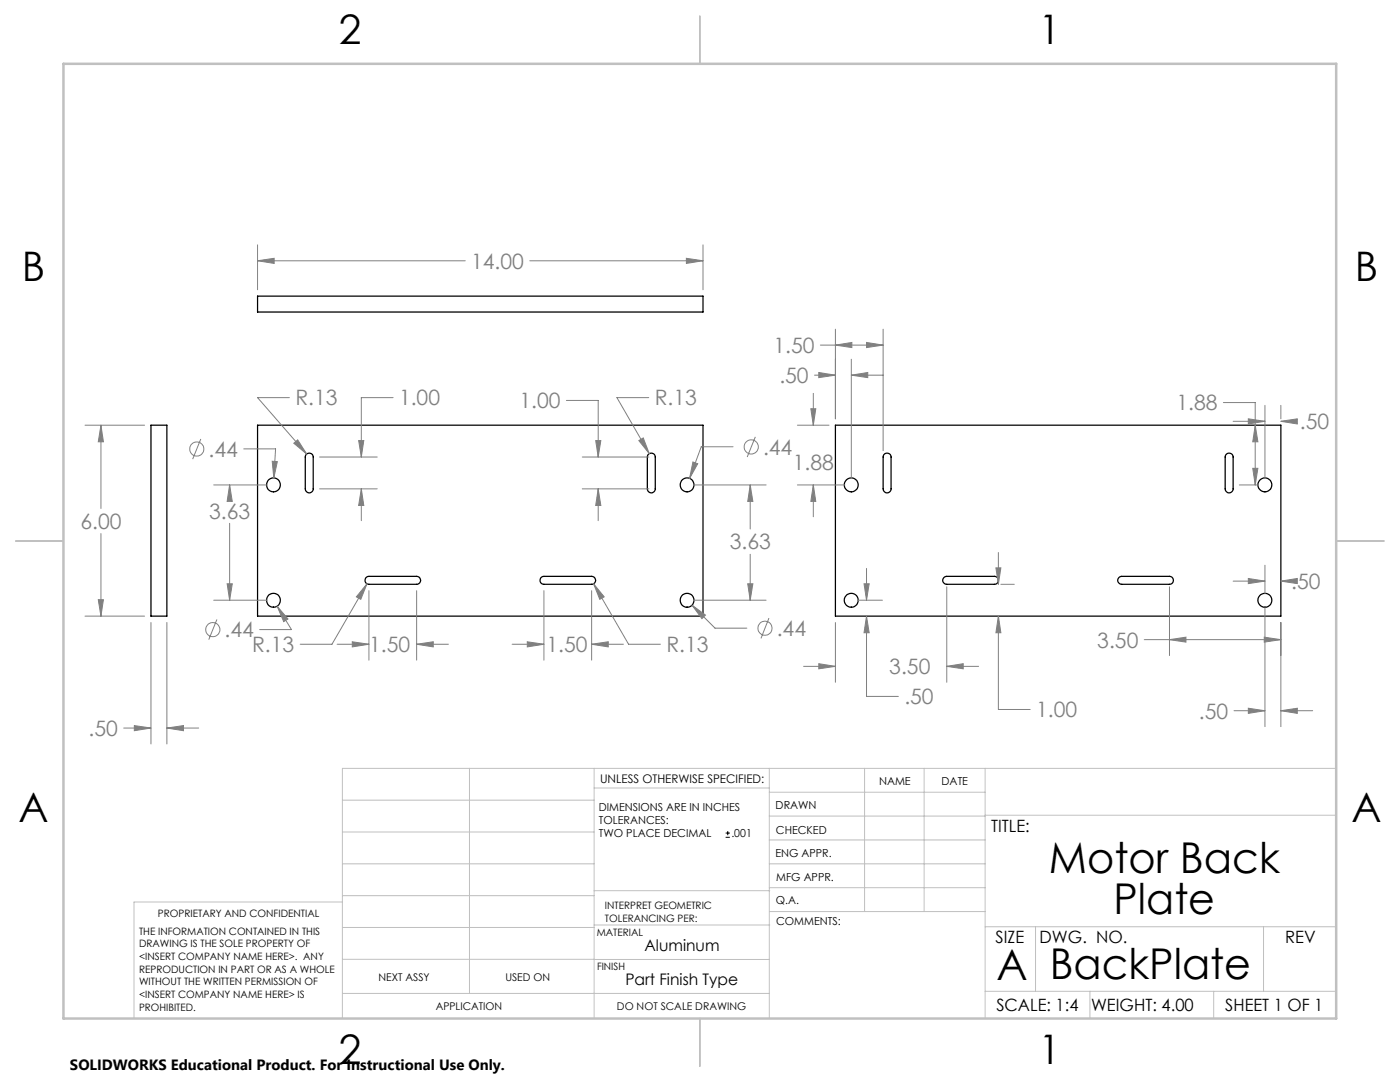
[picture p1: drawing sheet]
<svg xmlns="http://www.w3.org/2000/svg" width="279mm" height="216mm" viewBox="0 0 279 216" stroke-linecap="round" stroke-linejoin="round" font-family="sans-serif">
<g fill="none" stroke="#000" stroke-width=".25">
<path d="M51.4 59.1h88.9v3.2h-88.9zM30.1 84.8h3.2v38.1h-3.2zM51.4 84.8h88.9v38.1h-88.9zM61.1 90.7a.81 .81 0 0 1 .9-.2 .81 .81 0 0 1 .5 .7v6.3a.79 .79 0 0 1-.8 .9 .79 .79 0 0 1-.8-.9v-6.3zM129.5 90.6l.5-.2a.76 .76 0 0 1 .8 .8v6.3a.79 .79 0 0 1-.8 .9 .79 .79 0 0 1-.8-.9v-6.3zM166.7 84.8h88.9v38.1h-88.9zM176.4 90.7a.81 .81 0 0 1 .9-.2 .81 .81 0 0 1 .5 .7v6.3a.79 .79 0 0 1-.8 .9 .79 .79 0 0 1-.8-.9v-6.3zM244.8 90.6l.5-.2a.76 .76 0 0 1 .8 .8v6.3a.79 .79 0 0 1-.8 .9 .79 .79 0 0 1-.8-.9v-6.3zM73 115.3l.6-.3h9.5a.79 .79 0 0 1 .9 .8 .79 .79 0 0 1-.9 .8h-9.5a.79 .79 0 0 1-.7-.4 .79 .79 0 0 1 .1-.9zM107.9 115.3l.6-.3h9.6a.79 .79 0 0 1 .8 .8 .79 .79 0 0 1-.8 .8h-9.6a.79 .79 0 0 1-.7-.4 .79 .79 0 0 1 .1-.9zM188.3 115.3l.6-.3h9.6a.79 .79 0 0 1 .7 .8 .79 .79 0 0 1-.7 .8h-9.6l-.4-.1a.74 .74 0 0 1-.2-1.2zM223.2 115.3l.7-.3h9.5a.79 .79 0 0 1 .8 .8 .79 .79 0 0 1-.8 .8h-9.5l-.5-.1a.74 .74 0 0 1-.2-1.2z"/>
<circle cx="54.6" cy="96.8" r="1.39"/>
<circle cx="137.1" cy="96.8" r="1.39"/>
<circle cx="169.9" cy="96.8" r="1.39"/>
<circle cx="252.4" cy="96.8" r="1.39"/>
<circle cx="54.6" cy="119.8" r="1.38"/>
<circle cx="137.1" cy="119.8" r="1.38"/>
<circle cx="169.9" cy="119.8" r="1.38"/>
<circle cx="252.4" cy="119.8" r="1.38"/>
</g>
<g fill="none" stroke="#808080" stroke-width=".2">
<path d="M51.4 52l3.3-.5v1.1zM51.4 48.9v8.9M51.4 52h41.5M105.7 52h34.6M137 51.5l3.3 .5-3.3 .6zM140.3 48.9v8.9M57.7 79.3h-6.3l9.8 11.3M78.5 79.3h-6.4v11.9M113 79.9h6.4v11.3M129.5 79.3h-6.4l6.5 11.2M162.3 78.5v6.3M162.6 74.9h4.1"/>
<path d="M163.4 74.3l3.3 .6-3.3 .5zM163.7 68.9h12.5M166.7 68.9l3.3-.6v1.1zM166.7 65.7v17.9M169.9 74.9l3.3-.6v1.1zM169.9 71.7v23.8M169.9 74.9h6.3M172.9 68.3l3.3 .6-3.3 .5zM176.2 65.7v24.2M17 84.8h11.9M20.1 84.8l.5 3.4h-1zM20.1 84.8v16.7"/>
<path d="M40.1 87.6l-1.6 4M42.7 96.8h10.6M45.8 96.8l.6 3.2h-1.1zM45.8 96.8v2.6M48.6 89.6h6.4l-.4 5.8M54.3 92l1.1 .1-.8 3.3zM58.6 88.4l.8-.6 1.8 2.8zM63.8 97.5h11.5M63.8 91.2h11.5M71.6 87.9h1l-.5 3.3zM72.1 97.5l.5 3.4h-1zM72.1 97.5v6.4"/>
<path d="M116.2 97.5h13.3M116.2 91.2h13.3M118.9 87.9h1l-.5 3.3zM119.4 97.5l.5 3.4h-1zM119.4 97.5v6.4M127.5 87.9l.9-.5 1.2 3.1zM138.3 92.2l.9 .3-1.6 3zM138.4 96.8h14.5M146.3 89.1h-6.4l-2.3 6.4M149.7 96.8l.5 3.2h-1zM149.7 96.8v8.8M150.7 87.2l-1.6 4"/>
<path d="M159.1 96.8h9.5M159.1 84.8h6.4M161.8 81.6h1l-.5 3.2zM162.3 96.8l.5 3.2h-1zM162.3 96.8v6.3M244.2 80.3h6.3v16.5M246.1 84.1h6.3M247.3 96.8h3.9M249.1 83.6l3.3 .5-3.3 .5zM250 93.5h1l-.5 3.3zM250.5 84.8l.5 3.4h-1zM252.4 80.9v14.6"/>
<path d="M255.6 84.1l3.3-.5v1zM255.6 80.9v2.7M255.6 84.1h2.6M19.6 119.7h1l-.5 3.2zM20.1 106.5v16.4M42.7 119.8h10.6M45.3 116.5h1.1l-.6 3.3zM45.8 104.4v15.4M73.2 116.5l-1.2 3.1-.9-.5zM73.2 116.5l-6.9 12.1h-6.4M73.6 117.9v13.8M83.1 117.9v13.8"/>
<path d="M108.5 117.9v13.8M118.1 117.9v13.8M118.5 116.5l2.1 2.6-.9 .5zM118.5 116.5l6.9 12.1h6.4M138.4 119.8h14.5M149.2 116.5h1l-.5 3.3zM149.7 110.6v9.2M171.2 119.8h4.9M172.4 116.5h1.1l-.6 3.3zM172.9 113.4v6.4M188.9 117.1v19M198.8 113.3h.9l-.5 3.3z"/>
<path d="M199.2 110.2v6.4M199.7 116.6h2.7M233.4 117.1v13.7M246.1 116h6.3M249.1 115.4l3.3 .6-3.3 .5zM252.4 112.8v5.7M255.6 116l3.3-.6v1.1zM255.6 116h.9M17 122.9h11.9M30.1 124.2v24.2M33.3 124.2v24.2M43.3 123.6l-1.6 4"/>
<path d="M55.3 121l2.2 2.5-.9 .5zM55.3 121l2.9 4.6h-6.4M67.3 128.6h6.3M70.3 128.1l3.3 .5-3.3 .5zM83.1 128.6l3.4-.5v1zM83.1 128.6h6.4M102.2 128.6h6.3M105.2 128.1l3.3 .5-3.3 .5zM118.1 128.6l3.3-.5v1zM118.1 128.6h6.3M138.1 120.8l2.7 1.9-.7 .7zM138.1 120.8l4.6 4.5h6.3"/>
<path d="M153.5 123.3l-1.6 4.1M160.4 133h6.3M163.4 132.4l3.3 .6-3.3 .5zM166.7 124.2v11.9M172.9 122.9l.6 3.4h-1.1zM172.9 122.9v16.1h6.4M188.9 133l3.3-.6v1.1zM188.9 133h6.4M199.2 122.9l.5 3.4h-.9zM199.2 122.9v18.7h6.4M228.4 127.6h27.2M233.4 127.6l3.3-.5v1z"/>
<path d="M252.3 127.1l3.3 .5-3.3 .5zM252.4 121v24M255.6 124.2v20.8M24.7 145.3h5.4M26.8 144.8l3.3 .5-3.3 .5zM33.3 145.3l3.3-.5v1zM33.3 145.3h6.4M246.3 141.8h6.1M249.1 141.3l3.3 .5-3.3 .5zM255.6 141.8l3.3-.5v1zM255.6 141.8h6.4"/>
<circle cx="39.3" cy="89.6" r="1.42"/>
<circle cx="149.9" cy="89.2" r="1.42"/>
<circle cx="42.5" cy="125.6" r="1.41"/>
<circle cx="152.7" cy="125.4" r="1.41"/>
</g>
<path d="M144.8 167.1h.9M144.8 166.2h.9M145.2 165.8v.9" fill="none" stroke="#000" stroke-width=".2"/>
<g fill="none" stroke="#c0c0c0" stroke-width=".2">
<path d="M68.3 159.7h50.3M93.7 153.3v44.9M118.6 153.3v49.9M118.6 157.2h34.9M153.5 153.3v49.9M153.5 158.1h43.1M172.5 153.3v28.6M184.4 153.3v28.6M196.6 153.3v49.9M266.7 153.3h-198.4v49.9M68.3 178.7h50.3M68.3 172.4h50.3"/>
<path d="M68.3 166h50.3M68.3 180h-41.6v23.2M118.6 177.7h35M153.5 167.6h43.1M153.5 162.8h43.1M153.5 172.4h43.1M153.5 177.1h43.1M196.6 162.7h70.1M68.3 198.2h85.2M68.3 191.4l85.2 .1M68.3 185.1h50.3M118.6 184.6h35"/>
<path d="M153.6 181.9h43M196.6 197.8h70.1M196.6 184.9h70.1M206.7 184.9v12.9M217.5 197.8v5.4M242.2 197.8v5.4M252.2 184.9v12.9"/>
</g>
<path d="M139.7 3.2v9.5M3.1 107.9h9.6M266.7 107.9h9.5M139.7 203.2v9.6" fill="none" stroke="#c0c0c0" stroke-width=".25"/>
<path d="M12.7 12.7h254v190.5h-254z" fill="none" stroke="#c0c0c0" stroke-width=".5"/>
<path d="M54.3 92l.3 3.4 .8-3.3zM55.3 121l1.3 3 .9-.5zM45.8 96.8l.6 3.2h-1.1zM45.3 116.5h1.1l-.6 3.3zM72.1 97.5l.5 3.4h-1zM71.6 87.9h1l-.5 3.3zM58.6 88.4l2.6 2.2-1.8-2.8zM119.4 97.5l.5 3.4h-1zM118.9 87.9h1l-.5 3.3zM127.5 87.9l2.1 2.6-1.2-3.1zM138.3 92.2l-.7 3.3 1.6-3zM138.1 120.8l2 2.6 .7-.7zM149.2 116.5h1l-.5 3.3zM149.7 96.8l.5 3.2h-1zM70.3 128.1l3.3 .5-3.3 .5zM83.1 128.6l3.4-.5v1zM73.2 116.5l-2.1 2.6 .9 .5zM105.2 128.1l3.3 .5-3.3 .5zM118.1 128.6l3.3-.5v1zM118.5 116.5l1.2 3.1 .9-.5zM20.1 84.8l.5 3.4h-1zM19.6 119.7h1l-.5 3.2zM33.3 145.3l3.3-.5v1zM26.8 144.8l3.3 .5-3.3 .5zM137 51.5l3.3 .5-3.3 .6zM51.4 52l3.3-.5v1.1zM172.9 68.3l3.3 .6-3.3 .5zM166.7 68.9l3.3-.6v1.1zM169.9 74.9l3.3-.6v1.1zM163.4 74.3l3.3 .6-3.3 .5zM162.3 96.8l.5 3.2h-1zM161.8 81.6h1l-.5 3.2zM172.4 116.5h1.1l-.6 3.3zM172.9 122.9l.6 3.4h-1.1zM198.8 113.3h.9l-.5 3.3zM199.2 122.9l.5 3.4h-.9zM188.9 133l3.3-.6v1.1zM163.4 132.4l3.3 .6-3.3 .5zM233.4 127.6l3.3-.5v1zM252.3 127.1l3.3 .5-3.3 .5zM249.1 141.3l3.3 .5-3.3 .5zM255.6 141.8l3.3-.5v1zM249.1 83.6l3.3 .5-3.3 .5zM255.6 84.1l3.3-.5v1zM250 93.5h1l-.5 3.3zM250.5 84.8l.5 3.4h-1zM249.1 115.4l3.3 .6-3.3 .5zM255.6 116l3.3-.6v1.1z" fill="#808080"/>
<g font-size="8.5">
<text x="209.3" y="174.2">Motor Back</text>
<text x="222.2" y="182.3">Plate</text>
<text x="198.9" y="195.5">A</text>
<text x="209.5" y="195.4">BackPlate</text>
</g>
<g font-size="8.1">
<text x="67.6" y="8.9">2</text>
<text x="207.3" y="8.9">1</text>
<text x="4.4" y="56.2">B</text>
<text x="270.4" y="56.2">B</text>
<text x="3.7" y="164.1">A</text>
<text x="269.7" y="164.1">A</text>
<text x="67.6" y="212.4">2</text>
<text x="207.3" y="212.4">1</text>
</g>
<g font-size="4.2" fill="#808080">
<text x="94" y="53.6">14.00</text>
<text x="154.4" y="70.4">1.50</text>
<text x="155.5" y="76.4">.50</text>
<text x="58.9" y="80.9">R.13</text>
<text x="79.6" y="80.9">1.00</text>
<text x="103.7" y="81.5">1.00</text>
<text x="130.7" y="80.9">R.13</text>
<text x="234.8" y="81.9">1.88</text>
<text x="259.4" y="85.7">.50</text>
<text x="41.6" y="91.1">.44</text>
<text x="152.3" y="90.7">.44</text>
<text x="158.2" y="93.7">1.88</text>
<text x="16" y="105.5">6.00</text>
<text x="41.8" y="103.5">3.63</text>
<text x="145.6" y="109.6">3.63</text>
<text x="257.7" y="117.5">.50</text>
<text x="44.8" y="127.2">.44</text>
<text x="50.3" y="130.2">R.13</text>
<text x="73.7" y="130.2">1.50</text>
<text x="109" y="130.2">1.50</text>
<text x="133" y="130.2">R.13</text>
<text x="155" y="126.9">.44</text>
<text x="219" y="129.2">3.50</text>
<text x="177.5" y="134.5">3.50</text>
<text x="180.5" y="140.5">.50</text>
<text x="206.8" y="143.1">1.00</text>
<text x="239.3" y="143.4">.50</text>
<text x="17.7" y="146.9">.50</text>
</g>
<g font-size="3.4">
<text x="197.8" y="166">TITLE:</text>
<text x="198.7" y="188.1">SIZE</text>
<text x="207.5" y="188.1">DWG. NO.</text>
<text x="256.5" y="188.2">REV</text>
<text x="198.8" y="201.7">SCALE: 1:4</text>
<text x="217.7" y="201.8">WEIGHT: 4.00</text>
<text x="244.5" y="201.7">SHEET 1 OF 1</text>
</g>
<g font-size="3.2">
<text x="128.6" y="189.8">Aluminum</text>
<text x="124.8" y="196.6">Part Finish Type</text>
</g>
<text font-size="3" x="14" y="213.5">SOLIDWORKS Educational Product. For Instructional Use Only.</text>
<text font-size="2.4" x="119.8" y="156.2">UNLESS OTHERWISE SPECIFIED:</text>
<g font-size="2.2">
<text x="119.5" y="161.8">DIMENSIONS ARE IN INCHES</text>
<text x="154.8" y="161.4">DRAWN</text>
<text x="175.4" y="156.6">NAME</text>
<text x="187.9" y="156.7">DATE</text>
<text x="119.5" y="164.4">TOLERANCES:</text>
<text x="119.5" y="167.1">TWO PLACE DECIMAL</text>
<text x="146" y="167.1">.001</text>
<text x="154.9" y="166.3">CHECKED</text>
<text x="154.8" y="171">ENG APPR.</text>
<text x="154.9" y="175.7">MFG APPR.</text>
<text x="154.9" y="180.4">Q.A.</text>
<text x="154.9" y="184.6">COMMENTS:</text>
</g>
<g font-size="2.1">
<text x="75.5" y="195.7">NEXT ASSY</text>
<text x="100.9" y="195.7">USED ON</text>
<text x="86.9" y="201.5">APPLICATION</text>
<text x="123.1" y="201.6">DO NOT SCALE DRAWING</text>
</g>
<g font-size="2">
<text x="31.5" y="182.9">PROPRIETARY AND CONFIDENTIAL</text>
<text x="120.7" y="181.4">INTERPRET GEOMETRIC</text>
<text x="120.7" y="184">TOLERANCING PER:</text>
<text x="27.8" y="186.5">THE INFORMATION CONTAINED IN THIS</text>
<text x="27.8" y="189">DRAWING IS THE SOLE PROPERTY OF</text>
<text x="27.8" y="191.6">&lt;INSERT COMPANY NAME HERE&gt;. ANY</text>
<text x="119.1" y="186.7">MATERIAL</text>
<text x="27.8" y="194.1">REPRODUCTION IN PART OR AS A WHOLE</text>
<text x="27.8" y="196.6">WITHOUT THE WRITTEN PERMISSION OF</text>
<text x="119.1" y="193.5">FINISH</text>
<text x="27.8" y="199.1">&lt;INSERT COMPANY NAME HERE&gt; IS</text>
<text x="27.8" y="201.7">PROHIBITED.</text>
</g>
</svg>
